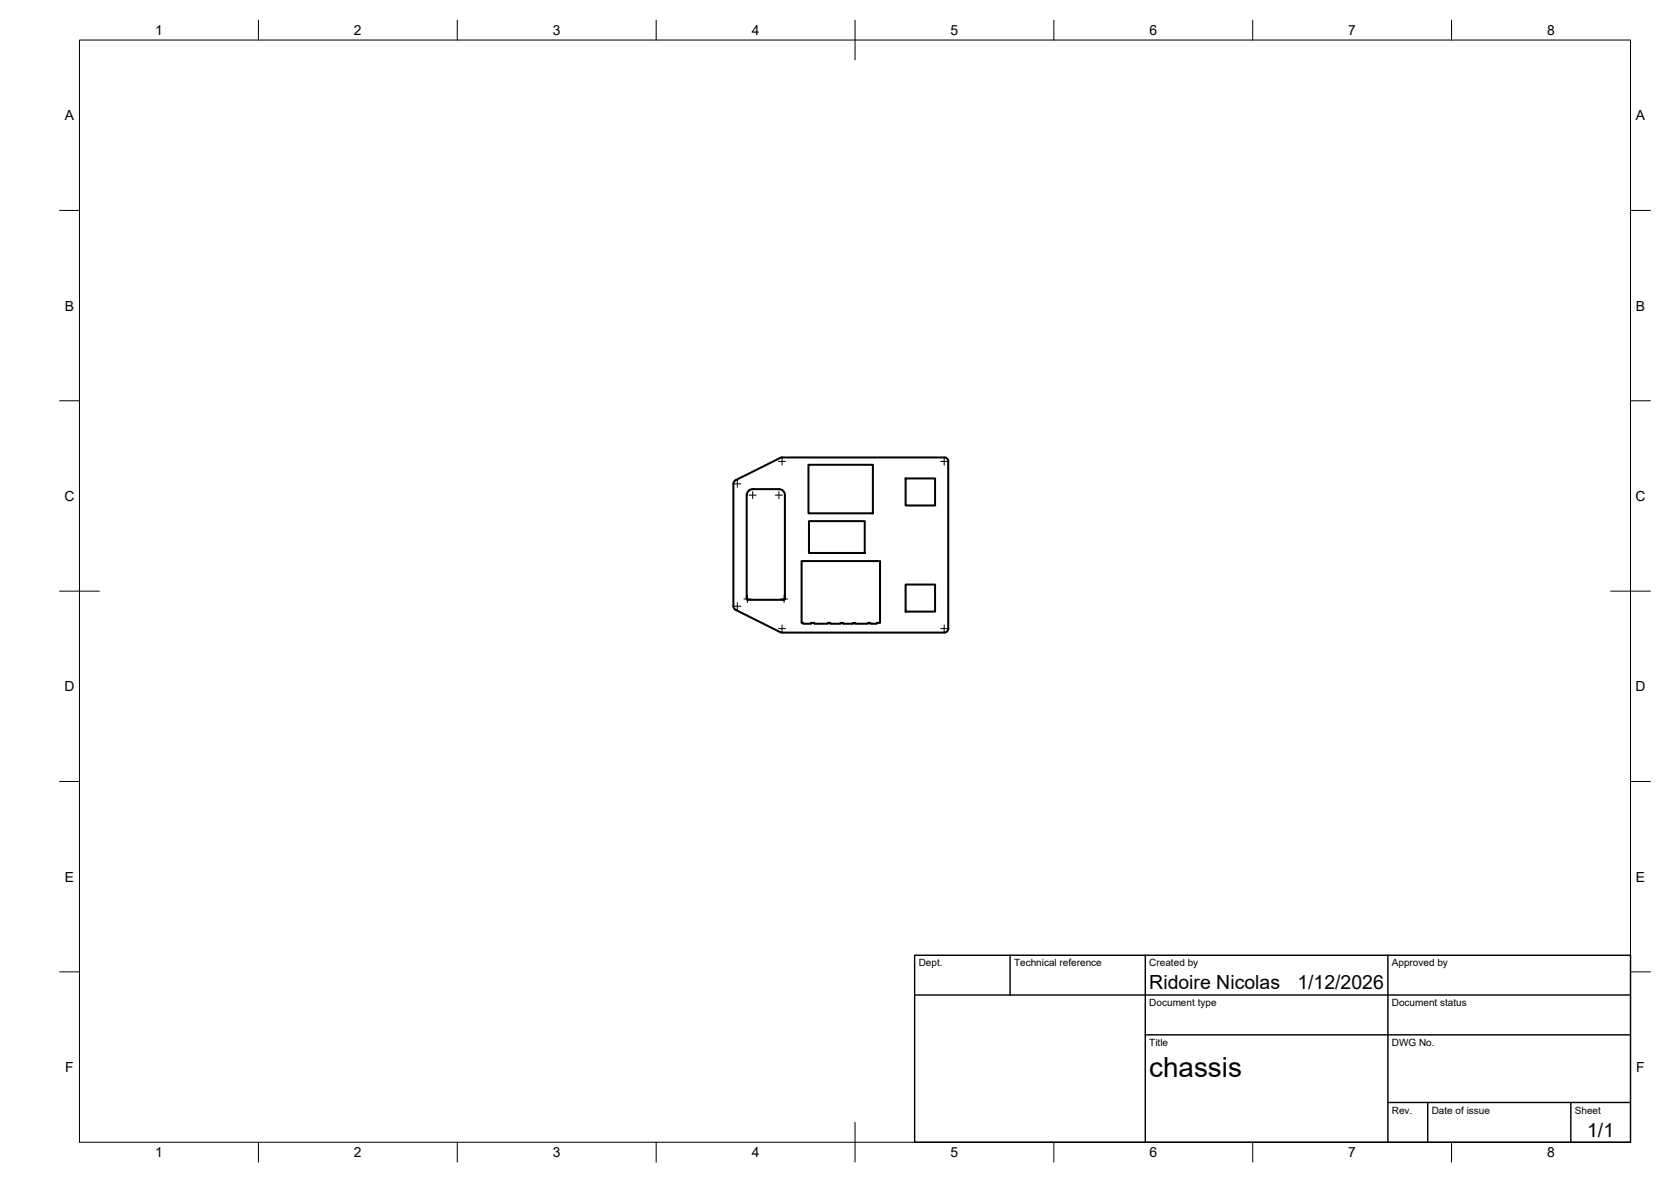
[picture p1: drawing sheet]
<svg xmlns="http://www.w3.org/2000/svg" width="420mm" height="297mm" viewBox="0 0 420 297" stroke-linecap="round" stroke-linejoin="round" font-family="sans-serif">
<!-- layer: Visible -->
<path d="M196.2 115.1l-11.2 5.6-.6 .6v31M196.2 115l41.2-.1a.97 .97 0 0 1 1 1.1v42a1.01 1.01 0 0 1-1 1h-40.9l-11.5-5.7-.4-.4-.2-.6M203.3 116.8h16.2v12.2h-16.2zM203.4 131h14v8h-14zM227.7 120.2h7.4v6.8h-7.4zM187.7 150.5l.2 .2h9.2l.3-.2M187.7 150.5l.1-26.1a1.49 1.49 0 0 1 1.5-1.5h6.6a1.49 1.49 0 0 1 1.5 1.5v26.1M201.5 141h19.8v15.5h-.8v.2h-1.7v-.2h-.6v.2h-3.1v-.2h-.6v.2h-2.6v-.2h-.6v.2h-2.6v-.2h-.6v.2h-3.4v-.2h-.8v.2h-2v-.2h-.4zM227.7 146.9h7.4v6.8h-7.4z" fill="none" stroke="#000" stroke-width=".51"/>
<!-- layer: BORDER -->
<g fill="none" stroke="#000" stroke-width=".25">
<path d="M20 10.1h390v276.9h-390zM65 5.1v5M115 5.1v5M165 5.1v5M215 5.1v10M265 5.1v5M315 5.1v5M365 5.1v5M15 52.9h5M410 52.9h5M15 100.7h5M410 100.7h5"/>
<path d="M15 148.6h10M405 148.6h10M15 196.4h5M410 196.4h5M15 244.2h5M410 244.2h5M65 287v5M115 287v5M165 287v5M215 282.1v9.9M265 287v5M315 287v5"/>
<path d="M365 287v5"/>
</g>
<!-- layer: TITLEBLOCK -->
<path d="M230 240.1h180v46.9h-180zM230 250h180M254 240.1v9.9M288 240.1v46.9M349 240.1v46.9M288 260.1h122M349 277.1h61M359 277.1v9.9M395 277.1v9.9" fill="none" stroke="#000" stroke-width=".36"/>
<!-- layer: Smart Centers -->
<g fill="none" stroke="#000" stroke-width=".25">
<path d="M195.7 116h1.8M196.6 115.1v1.8M236.5 116h1.8M237.4 115.1v1.8M184.5 121.6h1.8M185.4 120.7v1.8M188.4 124.4h1.7M189.3 123.5v1.8M194.9 124.4h1.8M195.9 123.5v1.8M184.5 152.3h1.8M185.4 151.5v1.7"/>
<path d="M187 150.5h1.8M187.9 149.6v1.8M195.7 158h1.8M196.3 150.5h1.7M196.6 157.1v1.8M197.1 149.6v1.8M236.5 158h1.8M237.4 157.1v1.8"/>
</g>
<text font-size="7" x="289" y="270.6">chassis</text>
<g font-size="4.9">
<text x="289" y="248.5">Ridoire Nicolas</text>
<text x="326.2" y="248.5">1/12/2026</text>
<text x="399.1" y="285.7">1/1</text>
</g>
<g font-size="3.5">
<text x="39" y="8.8">1</text>
<text x="89" y="8.8">2</text>
<text x="139" y="8.8">3</text>
<text x="189" y="8.8">4</text>
<text x="239" y="8.8">5</text>
<text x="289" y="8.8">6</text>
<text x="339" y="8.8">7</text>
<text x="389" y="8.8">8</text>
<text x="16.3" y="30.2">A</text>
<text x="411.3" y="30.2">A</text>
<text x="16.3" y="78">B</text>
<text x="411.3" y="78">B</text>
<text x="16.2" y="125.9">C</text>
<text x="411.2" y="125.9">C</text>
<text x="16.2" y="173.7">D</text>
<text x="411.2" y="173.7">D</text>
<text x="16.3" y="221.6">E</text>
<text x="411.3" y="221.6">E</text>
<text x="16.4" y="269.4">F</text>
<text x="411.4" y="269.4">F</text>
<text x="39" y="290.8">1</text>
<text x="89" y="290.8">2</text>
<text x="139" y="290.8">3</text>
<text x="189" y="290.8">4</text>
<text x="239" y="290.8">5</text>
<text x="289" y="290.8">6</text>
<text x="339" y="290.8">7</text>
<text x="389" y="290.8">8</text>
</g>
<g font-size="2.5">
<text x="231" y="242.9">Dept.</text>
<text x="255" y="242.9">Technical reference</text>
<text x="289" y="242.9">Created by</text>
<text x="350" y="242.9">Approved by</text>
<text x="289" y="252.8">Document type</text>
<text x="350" y="252.8">Document status</text>
<text x="289" y="262.9">Title</text>
<text x="350" y="262.9">DWG No.</text>
<text x="350" y="279.9">Rev.</text>
<text x="360" y="279.9">Date of issue</text>
<text x="396" y="279.9">Sheet</text>
</g>
</svg>
